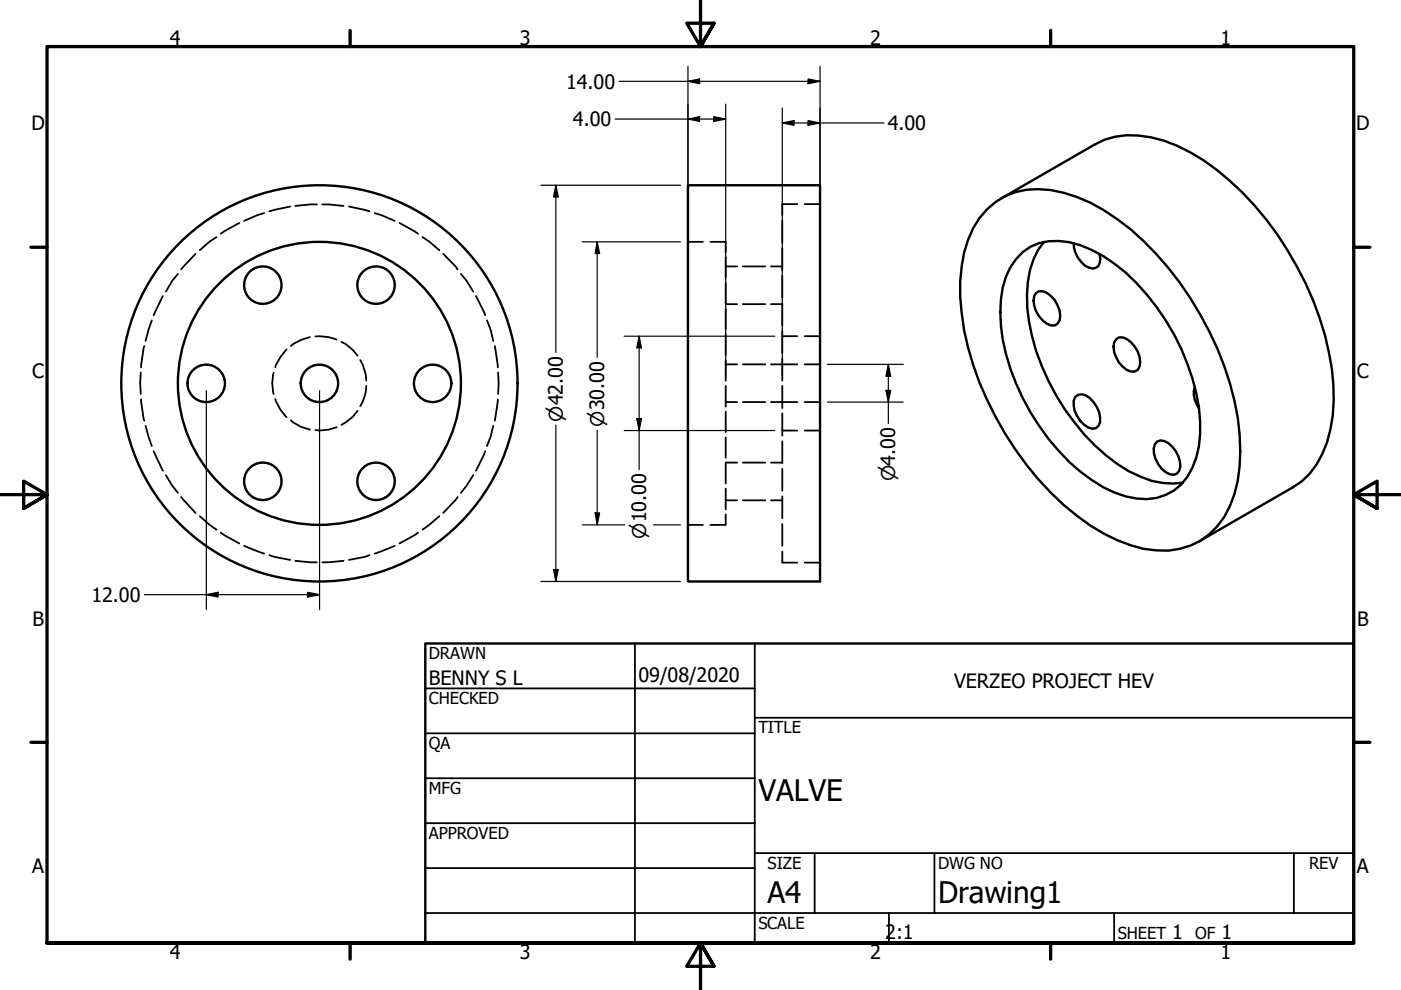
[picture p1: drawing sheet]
<svg xmlns="http://www.w3.org/2000/svg" width="297mm" height="210mm" viewBox="0 0 297 210" stroke-linecap="round" stroke-linejoin="round" font-family="sans-serif">
<!-- layer: Hidden (ANSI) -->
<g fill="none" stroke="#000" stroke-width=".38">
<path d="M37.7 58.1l-1.2 1.4-1.3 2.3M41.5 53.8l-3.1 3.3M45.9 50.3l-1.5 .9-2 1.9M50.7 47.3l-3.9 2.3M56 45.2l-1.5 .4-2.7 1.2M61.5 43.8l-4.4 1M67.2 43.3l-4.6 .4M68.3 43.3l4.5 .4M74 43.8l4.4 1M79.4 45.2l1.5 .4 2.8 1.2M84.7 47.3l3.9 2.3M89.6 50.3l1.4 .9 2.2 1.9"/>
<path d="M94 53.8l3 3.3M97.7 58.1l1.2 1.4 1.4 2.3M145.9 51.3h3.1M150.6 51.3h3.3v2.1M153.9 54.5v4.4M153.9 60v4.4M153.9 56.5h2.4M157.5 56.5h4.7M163.4 56.5h2.5M165.9 46.8v4.7M165.9 52.6v4.7M165.9 58.5v4.7"/>
<path d="M169 43.3h-3.1v2.3M170.6 43.3h3.3M29.8 79l-.1 2.3 .1 2.2M30.6 73.4l-.7 4.5M32.2 67.9l-1.3 4.4M34.5 62.8l-1.9 4M58 79a8.2 8.2 0 0 0 0 4.5M60.8 74.1a10.5 10.5 0 0 0-2.4 3.8M65.7 71.5l-1.8 .5-1.7 .9-.5 .5M66.9 71.3l2.8 .2 1.7 .5M72.4 72.5l.9 .4 1.5 1.3 1 1.2M76.4 76.4l.6 1 .5 1.9 .2 1.4"/>
<path d="M100.9 62.8l2 4M103.3 67.9l.7 2 .6 2.4M104.9 73.4l.6 4.5M105.6 79l.1 2.3-.1 2.2M153.9 65.4v4.4M153.9 70.9v4.4M153.9 76.4v4.3M153.9 64.5h2.4M153.9 77.3h2.4M157.5 64.5h4.7M157.5 77.3h4.7M163.4 64.5h2.5"/>
<path d="M163.4 77.3h5.6M165.9 64.3v4.7M165.9 70.1v4.7M165.9 76v4.7M165.9 71.3h3.1M170.6 77.3h3.3M170.6 71.3h3.3M29.9 84.7l.7 4.5M30.9 90.3l1.3 4.3M32.6 95.7l1.9 4.1M58.4 84.6a9.2 9.2 0 0 0 2.4 3.8M61.7 89.1l2.2 1.4 1.8 .6"/>
<path d="M71.4 90.6l-1.7 .5-1.9 .2-.9-.1M75.8 87.1l-1 1.3-2.4 1.7M77.7 81.8l-.2 1.4-.5 1.9-.6 1M102.9 95.7l-2 4.1M104.6 90.3l-.6 2.3-.7 2M105.5 84.7l-.6 4.5M153.9 81.8v4.4M153.9 87.3v4.3M153.9 92.7v4.4M153.9 98.2v4.3M153.9 85.3h2.4M153.9 98.1h2.4"/>
<path d="M157.5 85.3h4.7M157.5 98.1h4.7M163.4 85.3h5.6M163.4 98.1h2.5M165.9 81.8v4.7M165.9 87.7v4.7M165.9 93.6v4.6M165.9 99.4v4.6M165.9 91.3h3.1M170.6 85.3h3.3M170.6 91.3h3.3M35.2 100.7l1.3 2.3 1.2 1.5"/>
<path d="M38.4 105.4l3.1 3.3M42.4 109.4l2 1.9 1.5 1M46.8 112.9l3.9 2.3M51.8 115.7l4.2 1.7M57.1 117.7l1.1 .4 3.3 .6M62.6 118.9l4.6 .3M72.8 118.9l-4.5 .3M78.4 117.7l-1.1 .4-3.3 .6M83.7 115.7l-4.3 1.7M88.6 112.9l-3.9 2.3M93.2 109.4l-3.6 2.9M97 105.4l-3 3.3"/>
<path d="M100.3 100.7l-1.4 2.3-1.2 1.5M145.9 111.3h3.1M153.9 103.6v4.4M153.9 109.1v2.2h-3.3M153.9 106.1h2.4M157.5 106.1h4.7M163.4 106.1h2.5M165.9 105.3v4.6M165.9 111.1v4.6M165.9 116.9v2.4h3.1M170.6 119.3h3.3"/>
</g>
<!-- layer: Visible (ANSI) -->
<g fill="none" stroke="#000" stroke-width=".51">
<path d="M145.9 39.3h28v84h-28zM209.2 44.4a15.1 15.1 0 0 1 13.6-4.1 32 32 0 0 1 14.1 6.2 66.7 66.7 0 0 1 21.2 27.4 54 54 0 0 1 4.7 24.9 20.7 20.7 0 0 1-6.4 14.5 16.1 16.1 0 0 1-14 3.1 38.3 38.3 0 0 1-16.9-9.4 69.7 69.7 0 0 1-21.1-37 40.6 40.6 0 0 1 0-16.4 19 19 0 0 1 4.8-9.2zM212.3 42.1l19.8-11.5a16.1 16.1 0 0 1 11.9-1.5 37.2 37.2 0 0 1 16.7 9.2 69.1 69.1 0 0 1 21.7 39.9 32.1 32.1 0 0 1-2 18 14.9 14.9 0 0 1-6.3 7.1l-19.8 11.5M216.9 53.4a12.4 12.4 0 0 1 12.1-1.4 35.1 35.1 0 0 1 16.2 13.1 47.3 47.3 0 0 1 9.2 24.2 19.5 19.5 0 0 1-2.7 11.8 10.8 10.8 0 0 1-10.7 4.6 23.4 23.4 0 0 1-12-5.7 48.5 48.5 0 0 1-16.8-30.9 22.2 22.2 0 0 1 2-12.5l1.3-1.7zM221.4 51.3a16.7 16.7 0 0 0-3.7 11.1 44.3 44.3 0 0 0 10.1 27.1 39.9 39.9 0 0 0 11.5 10.4 17.5 17.5 0 0 0 11.5 2.4M227.6 51.5a5.8 5.8 0 0 0 3.2 5.2 1.72 1.72 0 0 0 1.9-.1 1.72 1.72 0 0 0 .6-1.8l-.2-.9M219.6 62.1a2.28 2.28 0 0 1 3.2 .7 5.9 5.9 0 0 1 1.9 5.1l-.5 .7-.6 .4a3.7 3.7 0 0 1-3.3-2 5.3 5.3 0 0 1-1-4.2zM236.7 71.9l.5-.4a3.7 3.7 0 0 1 3.4 2 5.2 5.2 0 0 1 1 4.2 1.64 1.64 0 0 1-2.6 .8 6 6 0 0 1-2.8-5.9zM228 84.2a2.08 2.08 0 0 1 3 .2 6.3 6.3 0 0 1 2.2 5.1 1.58 1.58 0 0 1-2.4 1.1 6.1 6.1 0 0 1-3.2-5.7zM245.3 93.6a2.66 2.66 0 0 1 3.2 1.1 6 6 0 0 1 1.8 4.3 1.62 1.62 0 0 1-2.3 1.6 5.9 5.9 0 0 1-3.4-5.5l.3-.9zM253.4 82.1a4.7 4.7 0 0 0 .8 4.5"/>
<circle cx="55.7" cy="60.5" r="4"/>
<circle cx="79.7" cy="60.5" r="4"/>
<circle cx="43.7" cy="81.3" r="4"/>
<circle cx="67.7" cy="81.3" r="42"/>
<circle cx="67.7" cy="81.3" r="4"/>
<circle cx="67.7" cy="81.3" r="30"/>
<circle cx="91.7" cy="81.3" r="4"/>
<circle cx="55.7" cy="102" r="4"/>
<circle cx="79.7" cy="102" r="4"/>
</g>
<!-- layer: Title (ANSI) -->
<g fill="none" stroke="#000" stroke-width=".38">
<path d="M134.6 136.4v63.5M160 136.4v63.5M90.2 146h69.8M90.2 155.5h69.8M160 152.2h127M90.2 165h69.8M90.2 174.5h69.8M90.2 193.6h196.8M90.2 184.1h69.8M160 180.9h127M172.7 180.9v12.7M188.5 193.6v6.3"/>
<path d="M198.1 180.9v12.7M236.2 193.6v6.3M274.3 180.9v12.7"/>
</g>
<path d="M90.2 136.4h196.8v63.5h-196.8z" fill="none" stroke="#000" stroke-width=".51"/>
<!-- layer: Border (ANSI) -->
<g fill="none" stroke="#000" stroke-width=".7">
<path d="M148.5 -.1v10l-2.9-5h5.8l-2.9 5 2.9-5M74.2 6.4v3.5M222.8 6.4v3.5M6.5 52.4h3.5M287 52.4h3.4M0 104.9h10l-5-2.9v5.8l5-2.9-5 2.9M297 104.9h-10l5-2.9v5.8l-5-2.9 5 2.9M6.5 157.4h3.5M287 157.4h3.4M10 199.9v-190h277v190h-277h277M74.2 199.9v3.5M222.8 199.9v3.5"/>
<path d="M151.4 204.9l-2.9-5 2.9 5h-5.8l2.9-5v10"/>
</g>
<!-- layer: Dimension (ANSI) -->
<g fill="none" stroke="#000" stroke-width=".25">
<path d="M131.3 17.2h42.6M145.9 17.2l2.4-.5v1.1zM145.9 14.1v65.6M171.3 16.7l2.6 .5-2.6 .6zM173.9 14.1v65.6M114.7 39.3h29.6M117.9 39.3l.5 2.5h-1.1zM117.9 39.3v35.4M130.4 25.2h23.5M145.9 25.2l2.4-.5v1.1zM151.3 24.7l2.6 .5-2.6 .6zM153.9 22.1v57.6"/>
<path d="M165.9 26.1l2.4-.5v1zM165.9 26.1h21.5M165.9 22.9v56.8M171.3 25.6l2.6 .5-2.6 .5zM123.4 51.3h20.9M126.6 51.3l.5 2.5h-.9zM126.6 51.3v24.5M132.3 71.3h32M135.5 71.3l.5 2.5h-1zM135.5 71.3v28.2M175.5 77.3h16M188.3 77.3l.5 2.5h-1z"/>
<path d="M188.3 77.3v12.5M43.8 82.8v46.5M67.8 82.8v46.5M117.9 90.1v33.2M126.6 91.2v20.1M132.3 91.3h32M135 88.7h1l-.5 2.6zM175.5 85.3h16M187.8 82.8h1l-.5 2.5zM123.4 111.3h9.1M126.2 108.7h.9l-.5 2.6zM138.6 111.3h5.7"/>
<path d="M30.6 126.1h37.2M43.8 126.1l2.4-.5v1zM65.2 125.6l2.6 .5-2.6 .5zM114.7 123.3h29.6M117.3 120.7h1.1l-.5 2.6z"/>
</g>
<g fill="#000">
<path d="M145.9 17.2l2.4-.5v1.1z" fill-rule="evenodd"/>
<path d="M171.3 16.7l2.6 .5-2.6 .6z" fill-rule="evenodd"/>
<path d="M145.9 25.2l2.4-.5v1.1z" fill-rule="evenodd"/>
<path d="M151.3 24.7l2.6 .5-2.6 .6z" fill-rule="evenodd"/>
<path d="M165.9 26.1l2.4-.5v1z" fill-rule="evenodd"/>
<path d="M171.3 25.6l2.6 .5-2.6 .5z" fill-rule="evenodd"/>
<path d="M117.9 39.3l.5 2.5h-1.1z" fill-rule="evenodd"/>
<path d="M126.6 51.3l.5 2.5h-.9z" fill-rule="evenodd"/>
<path d="M135.5 71.3l.5 2.5h-1z" fill-rule="evenodd"/>
<path d="M188.3 77.3l.5 2.5h-1z" fill-rule="evenodd"/>
<path d="M135 88.7h1l-.5 2.6z" fill-rule="evenodd"/>
<path d="M187.8 82.8h1l-.5 2.5z" fill-rule="evenodd"/>
<path d="M126.2 108.7h.9l-.5 2.6z" fill-rule="evenodd"/>
<path d="M43.8 126.1l2.4-.5v1z" fill-rule="evenodd"/>
<path d="M65.2 125.6l2.6 .5-2.6 .5z" fill-rule="evenodd"/>
<path d="M117.3 120.7h1.1l-.5 2.6z" fill-rule="evenodd"/>
</g>
<g font-size="6.3">
<text x="160.8" y="169.8">VALVE</text>
<text x="162.8" y="191.4">A4</text>
<text x="198.9" y="191.5">Drawing1</text>
</g>
<g font-size="4.2">
<text x="36" y="9.5">4</text>
<text x="110.2" y="9.5">3</text>
<text x="184.5" y="9.5">2</text>
<text x="258.8" y="9.5">1</text>
<text x="120" y="18.8">14.00</text>
<text x="6.7" y="27.7">D</text>
<text x="121.5" y="26.8">4.00</text>
<text x="188.2" y="27.6">4.00</text>
<text x="287.5" y="27.7">D</text>
<text x="6.8" y="80.2">C</text>
<text x="287.7" y="80.2">C</text>
<text x="19.4" y="127.6">12.00</text>
<text x="6.9" y="132.7">B</text>
<text x="287.7" y="132.7">B</text>
<text x="90.9" y="145.1">BENNY S L</text>
<text x="135.4" y="144.5">09/08/2020</text>
<text x="202.3" y="145.8">VERZEO PROJECT HEV</text>
<text x="6.8" y="185.2">A</text>
<text x="287.7" y="185.2">A</text>
<text x="36" y="203.4">4</text>
<text x="110.2" y="203.4">3</text>
<text x="184.5" y="203.4">2</text>
<text x="187.7" y="199.2">2:1</text>
<text x="248.5" y="199.1">1</text>
<text x="258.8" y="203.4">1</text>
<text x="259" y="199.1">1</text>
</g>
<g font-size="4">
<text x="119.3" y="89.4" transform="rotate(-90 119.3 89.4)">⌀42.00</text>
<text x="128.1" y="90.5" transform="rotate(-90 128.1 90.5)">⌀30.00</text>
<text x="189.8" y="102.1" transform="rotate(-90 189.8 102.1)">⌀4.00</text>
<text x="137" y="114.2" transform="rotate(-90 137 114.2)">⌀10.00</text>
</g>
<g font-size="3.5">
<text x="90.9" y="139.7">DRAWN</text>
<text x="90.9" y="149.3">CHECKED</text>
<text x="160.8" y="155.5">TITLE</text>
<text x="90.9" y="158.8">QA</text>
<text x="90.9" y="168.3">MFG</text>
<text x="90.9" y="177.8">APPROVED</text>
<text x="162.8" y="184.2">SIZE</text>
<text x="198.9" y="184.2">DWG NO</text>
<text x="277.6" y="184.2">REV</text>
<text x="160.8" y="196.9">SCALE</text>
<text x="237" y="199.1">SHEET</text>
<text x="253.4" y="199.1">OF</text>
</g>
</svg>
